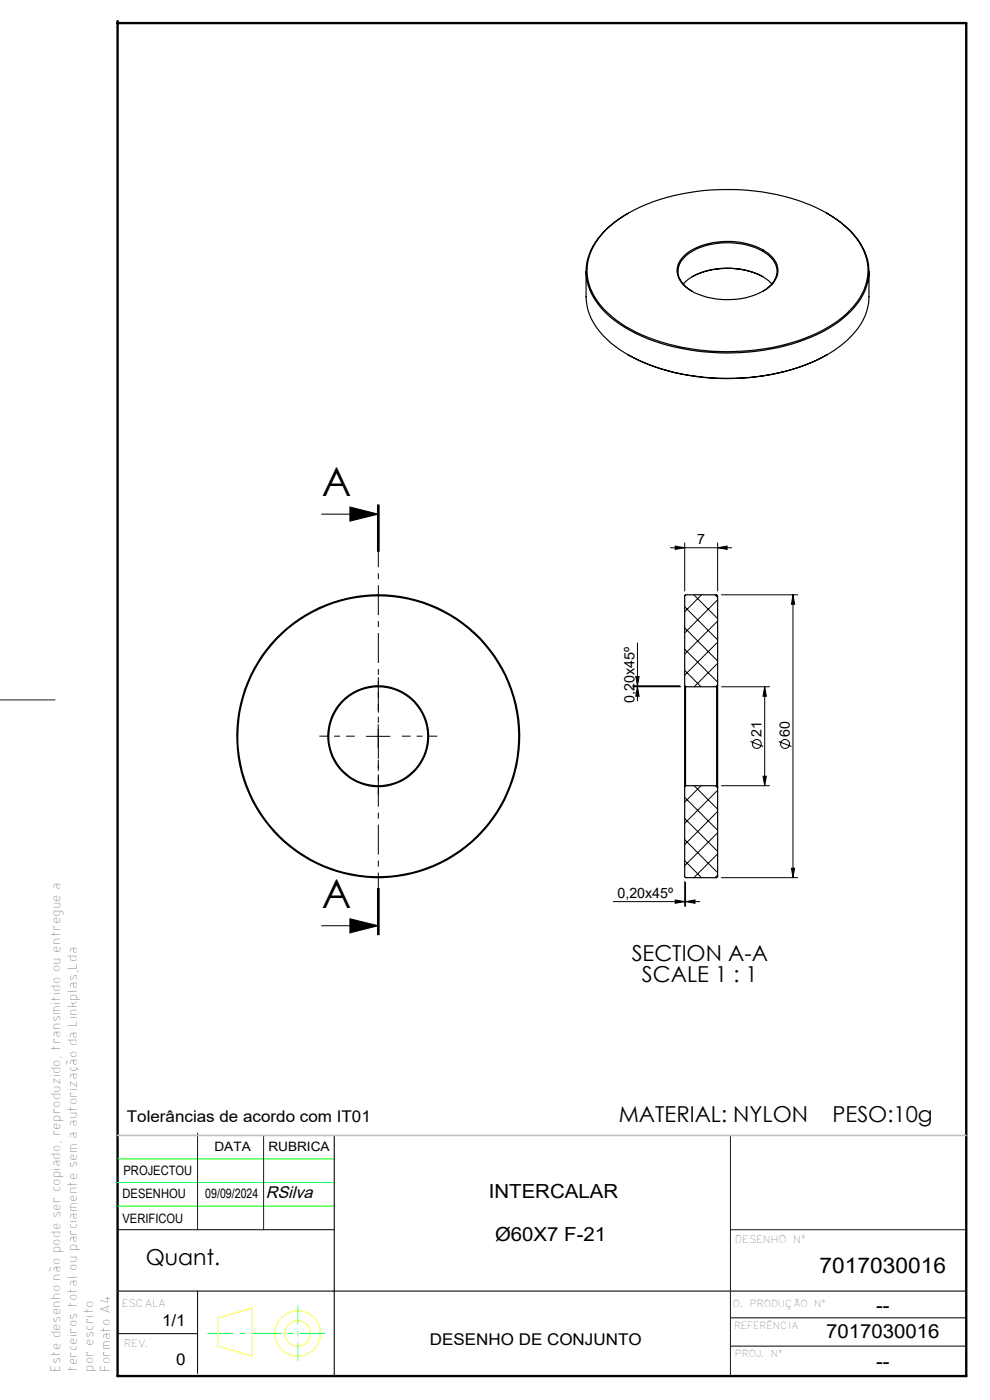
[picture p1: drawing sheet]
<svg xmlns="http://www.w3.org/2000/svg" width="210mm" height="297mm" viewBox="0 0 210 297" stroke-linecap="round" stroke-linejoin="round" font-family="sans-serif">
<g fill="none" stroke="#000" stroke-width=".25">
<path d="M124.3 57.6v5.4a12.9 12.9 0 0 0 5.2 9.7 37.6 37.6 0 0 0 21.4 7.4 45.1 45.1 0 0 0 24.9-5.1 16.4 16.4 0 0 0 8.3-9.8l.2-1.9v-5.7M128.6 48.7a32.6 32.6 0 0 1 17.2-7.8 46 46 0 0 1 29.6 4.3 16.6 16.6 0 0 1 8.4 9.8 11.4 11.4 0 0 1-3.4 10.7 29.6 29.6 0 0 1-15.3 7.7 47.9 47.9 0 0 1-30.1-2.9 19.4 19.4 0 0 1-9.8-9.3 11 11 0 0 1 2.6-11.7zM133.2 45.2a17.8 17.8 0 0 0-8.2 8.8 11.1 11.1 0 0 0 2.8 11.7 31.1 31.1 0 0 0 16.8 8.2 47.5 47.5 0 0 0 30.1-3.6 19.4 19.4 0 0 0 8.8-8.7 10.9 10.9 0 0 0-2.3-11.8l-2.5-2.4-3.3-2.2M145.3 54.1a15.4 15.4 0 0 1 13.5-2.3 8.8 8.8 0 0 1 5.9 4.1 4.3 4.3 0 0 1-1.9 5.2 16.2 16.2 0 0 1-16.7 .2 4.3 4.3 0 0 1-2-5.7zM146.8 58.7a16.8 16.8 0 0 1 15 0M133.1 75.2a46.6 46.6 0 0 0 32 4 37.4 37.4 0 0 0 10.4-4M144.9 60.3a12.5 12.5 0 0 1 9.1-3.4 13.2 13.2 0 0 1 9.7 3.4M146.8 61.8a5 5 0 0 1-2.9-4.7 6.6 6.6 0 0 1 4.7-4.6 16.3 16.3 0 0 1 13.8 1.2 4.3 4.3 0 0 1 1.9 5.7l-.7 1-1.8 1.4M145.2 145.5v21.4M145.2 145.5v-19.1l.2-.2h6.6l.2 .2v19.1M145.2 145.5l.2 .2M145.4 145.7v21"/>
<path d="M145.4 145.7h6.6M152 145.7v21M152.2 145.5v21.4M152.2 145.5l-.2 .2M145.2 166.9v19.1l.2 .2h6.6l.2-.2v-19.1M145.4 166.7l-.2 .2M145.4 166.7h6.6M152 166.7l.2 .2"/>
<circle cx="80.2" cy="156.2" r="10.7"/>
<circle cx="80.2" cy="156.2" r="10.5"/>
<circle cx="80.2" cy="156.2" r="29.8"/>
<circle cx="80.2" cy="156.2" r="30"/>
</g>
<g fill="none" stroke="#000" stroke-width=".21">
<path d="M205 19.9h.1M68.2 109.1h12M74.2 107.6l6 1.5-6 1.5zM80.1 107.1v10M80.3 107.1v10M80.4 107.1v10M142.2 116.2h13M143.2 115.8l2 .4-2 .4zM145.2 115.2v10.2M152.2 116.2l2-.4v.8zM152.2 115.2v10.2M135.2 136.4v12.3"/>
<path d="M145.2 137.7l7 7M145.2 133.2l7 7M145.2 128.7l7 7M147.2 126.2l5 5M148.8 126.2l-3.6 3.6M151.7 126.2l.5 .5M152.2 127.2l-7 7.1M152.2 131.8l-7 6.9M152.2 136.2l-7 7M153 126.2h16.2M168.2 126.2l.4 2h-.7zM168.2 126.2v60"/>
<path d="M77.7 156.2h5M80.2 153.7v5M134.2 145.7h10.2M134.2 145.5h10M134.9 143.5h.7l-.4 2zM135.2 145.7l.4 2h-.7zM145.2 142.2l3.5 3.5M152.2 140.7l-5 5M152.2 145.2l-.4 .5M153 145.7h10.2M159.2 157.3l2.7 1.1M162.2 145.7l.4 2h-.7z"/>
<path d="M162.2 145.7v21M165.2 157.3l2.7 1.1M145.2 178.1l7 7M145.2 173.6l7 7M145.2 169.2l7 6.9M147.2 166.7l5 5M148.7 166.7l-3.5 3.5M151.8 166.7l.4 .5M152.2 167.7l-7 7M152.2 172.2l-7 7M152.2 176.7l-7 7M153 166.7h10.2"/>
<path d="M161.9 164.7h.7l-.4 2zM68.2 196.4h12M74.2 194.9l6 1.5-6 1.5zM80.1 188.4v10M80.3 188.4v10M80.4 188.4v10zM130.1 191.3h18.3M143.2 190.9l2 .4-2 .3zM145.2 182.6l3.6 3.6M145.2 187v5.3M145.4 191.3l2-.4v.7zM145.4 187.2v5.1"/>
<path d="M152.2 181.1l-5 5.1M152.2 185.6l-.5 .6M153 186.2h16.2M167.9 184.2h.7l-.4 2zM24.9 260.9h46M41.9 273.9v17.5M154.9 279.6h50.1M24.9 282.9h17M154.9 285.6h50.1"/>
<circle cx="160.5" cy="157.8" r=".94"/>
<circle cx="166.5" cy="157.8" r=".94"/>
</g>
<g fill="none" stroke="#ff0" stroke-width=".21">
<path d="M53.5 277.5v10.2l-7.2-2.1v-6"/>
<circle cx="63.2" cy="282.9" r="4.8"/>
<circle cx="63.2" cy="282.9" r="2.7"/>
</g>
<path d="M80.3 107.1v91.3" fill="none" stroke="#000" stroke-width=".21" stroke-dasharray="6.3 1.3 1.3 1.3" stroke-dashoffset="3.2" stroke-linecap="butt"/>
<path d="M75.3 156.2h-7.5M80.3 151.2v-7.5M85.3 156.2h7.5M80.3 161.2v7.5" fill="none" stroke="#000" stroke-width=".21" stroke-dasharray="15.2 1.3 1.3 1.3" stroke-dashoffset="13.4" stroke-linecap="butt"/>
<path d="M63.2 288.8v-11.8" fill="none" stroke="#0ff" stroke-width=".21" stroke-dasharray="6.3 1.3 1.3 1.3" stroke-dashoffset="2.4" stroke-linecap="butt"/>
<path d="M43.9 282.9h25.2" fill="none" stroke="#0ff" stroke-width=".21" stroke-dasharray="6.3 1.3 1.3 1.3" stroke-dashoffset=".8" stroke-linecap="butt"/>
<path d="M24.9 4.5v287.4h180.1v-286.9M24.9 4.9h180.1" fill="none" stroke="#000" stroke-width=".5"/>
<path d="M24.9 255.9h46M24.9 250.9h46M24.9 245.8h46" fill="none" stroke="#0f0" stroke-width=".21"/>
<path d="M53.5 277.5l-7.2 2.1" fill="none" stroke="#ff0" stroke-width=".25"/>
<path d="M0 148.5h11.7M41.9 240.4v20.5M55.9 240.9v20M154.9 240.9v50.9M154.9 260.9h50" fill="none" stroke="#191924" stroke-width=".21"/>
<path d="M70.9 240.9v51M24.9 273.9h180.1" fill="none" stroke="#191924" stroke-width=".25"/>
<path d="M24.9 240.9h180" fill="none" stroke="#c0c0c0" stroke-width=".35"/>
<g fill="#000">
<path d="M74.2 107.6l6 1.5-6 1.5zM74.2 194.9l6 1.5-6 1.5z"/>
<path d="M168.2 126.2l.4 2h-.7zM167.9 184.2h.7l-.4 2zM162.2 145.7l.4 2h-.7zM161.9 164.7h.7l-.4 2z"/>
<path d="M135.2 145.7l.4 2h-.7zM134.9 143.5h.7l-.4 2z"/>
<path d="M143.2 190.9l2 .4-2 .3zM145.4 191.3l2-.4v.7zM143.2 115.8l2 .4-2 .4zM152.2 116.2l2-.4v.8z"/>
</g>
<g font-size="8.5">
<text x="68.3" y="105.3">A</text>
<text x="68.3" y="192.6">A</text>
</g>
<g font-size="4.7">
<text x="134" y="203.8">SECTION A-A</text>
<text x="136.2" y="208.3">SCALE 1 : 1</text>
<text x="131.2" y="238">MATERIAL: NYLON</text>
<text x="176.6" y="238">PESO:10g</text>
<text x="30.9" y="268.3">Quant.</text>
</g>
<text font-size="4.6" x="173.9" y="270">7017030016</text>
<g font-size="4.1">
<text x="103.7" y="254.2">INTERCALAR</text>
<text x="105" y="263.3">Ø60X7 F-21</text>
<text x="185.8" y="278.3">--</text>
<text x="175.2" y="283.9">7017030016</text>
<text x="185.8" y="290.3">--</text>
</g>
<text font-size="3.6" x="56.4" y="254.2">RSilva</text>
<g font-size="3.4">
<text x="26.9" y="237.9">Tolerâncias de acordo com IT01</text>
<text x="34.4" y="281.2">1/1</text>
<text x="91.2" y="285.4">DESENHO DE CONJUNTO</text>
<text x="37.4" y="289.6">0</text>
</g>
<g font-size="3.1">
<text x="12.8" y="291.1" transform="rotate(-90 12.8 291.1)">Este desenho não pode ser copiado, reproduzido, transmitido ou entregue a</text>
<text x="16.3" y="291.1" transform="rotate(-90 16.3 291.1)">terceiros total ou parciamente sem a autorização da Linkplas,Lda</text>
<text x="19.8" y="291.1" transform="rotate(-90 19.8 291.1)">por escrito.</text>
<text x="23.3" y="291.1" transform="rotate(-90 23.3 291.1)">Formato A4</text>
</g>
<g font-size="3">
<text x="147.9" y="115.5">7</text>
<text x="134.6" y="149.1" transform="rotate(-90 134.6 149.1)">0,20x45º</text>
<text x="161.6" y="156.2" transform="rotate(-90 161.6 156.2)">21</text>
<text x="167.6" y="156.2" transform="rotate(-90 167.6 156.2)">60</text>
<text x="131" y="190.6">0,20x45º</text>
</g>
<g font-size="2.7">
<text x="45.5" y="244.2">DATA</text>
<text x="56.9" y="244.2">RUBRICA</text>
<text x="26.2" y="249.4">PROJECTOU</text>
<text x="26" y="254.2">DESENHOU</text>
<text x="43.6" y="254.2">09/09/2024</text>
<text x="26" y="259.5">VERIFICOU</text>
</g>
<g font-size="2.2">
<text x="155.9" y="263.6">DESENHO Nº</text>
<text x="25.8" y="277.3">ESCALA</text>
<text x="26.3" y="285.7">REV.</text>
</g>
<g font-size="2">
<text x="155.5" y="277.3">O. PRODUÇÃO Nº</text>
<text x="155.7" y="282">REFERÊNCIA</text>
<text x="155.9" y="287.9">PROJ. Nº</text>
</g>
</svg>
